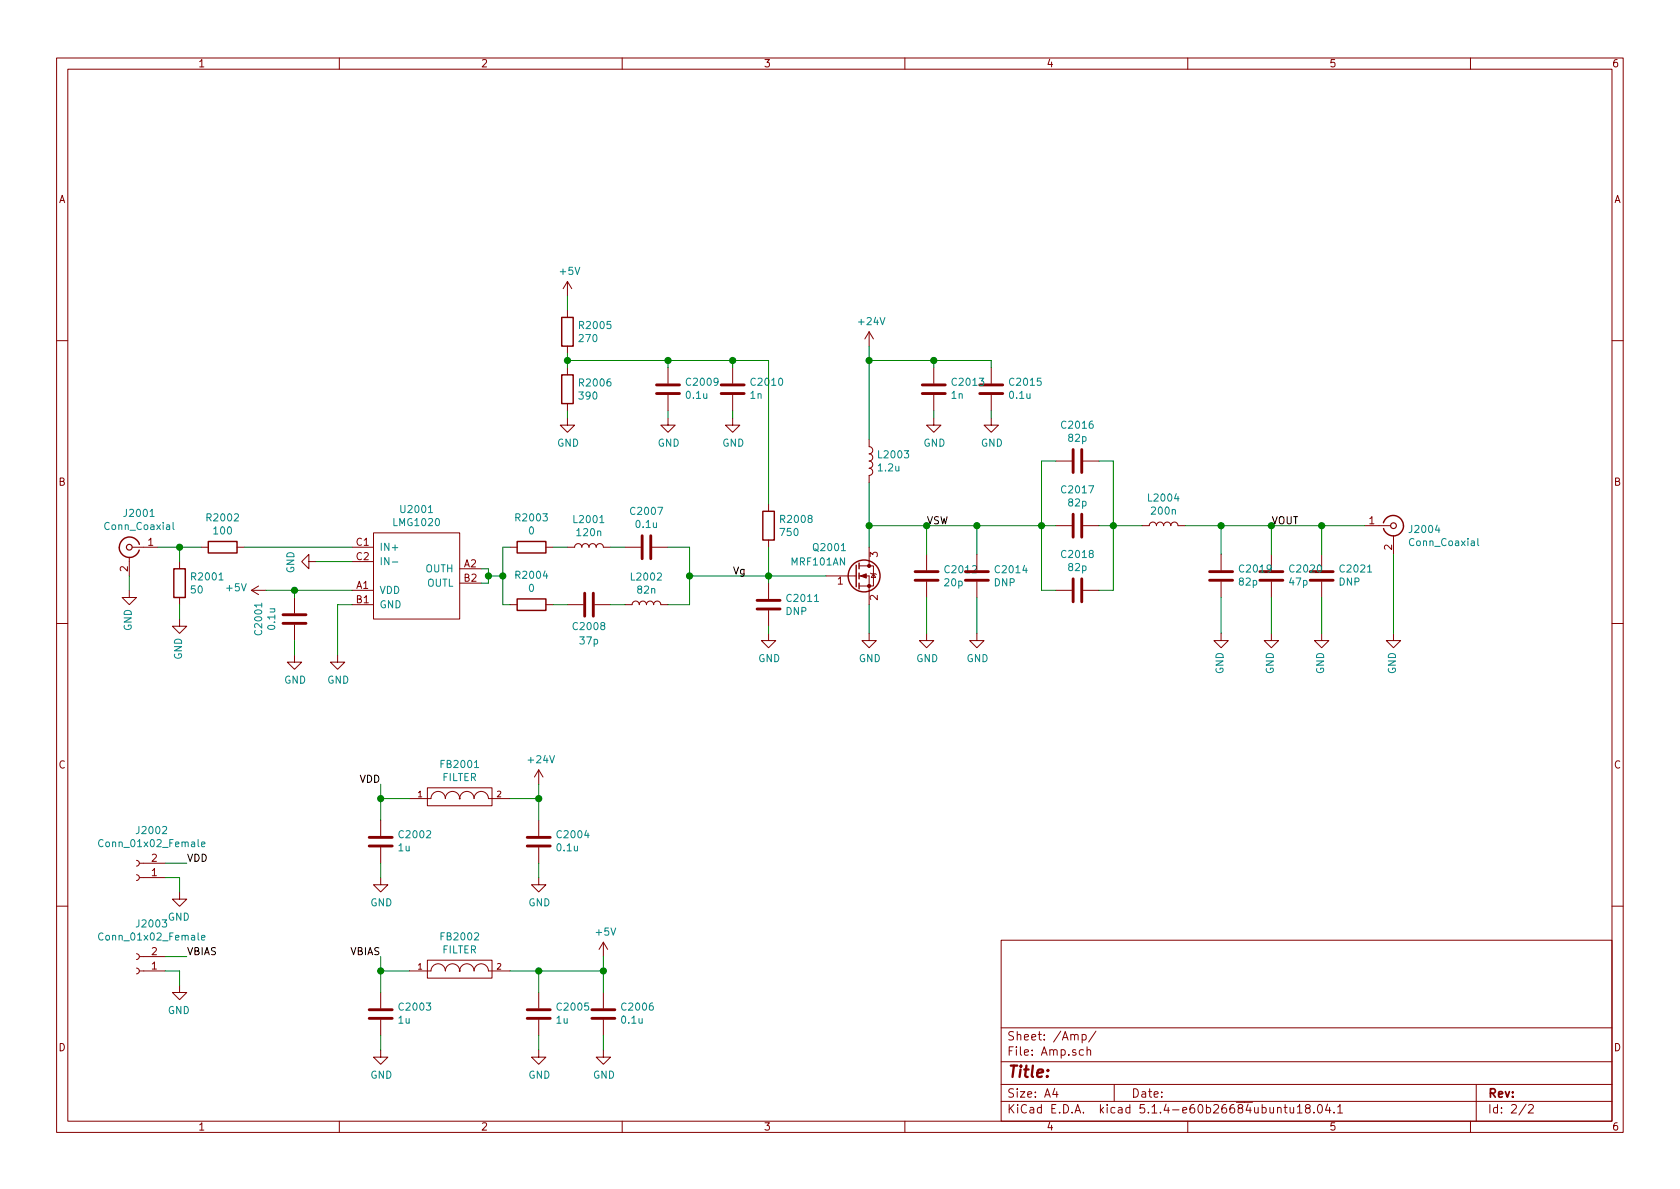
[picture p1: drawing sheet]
EESchema Schematic File Version 4
LIBS:Class-E-cache
EELAYER 30 0
EELAYER END
$Descr A4 11693 8268
encoding utf-8
Sheet 2 2
Title ""
Date ""
Rev ""
Comp ""
Comment1 ""
Comment2 ""
Comment3 ""
Comment4 ""
$EndDescr
$Comp
L Device:Q_NMOS_GSD Q2001
U 1 1
P 5950 4000
F 0 "Q2001" H 5650 4200 50  0000 L CNN
F 1 "MRF101AN" H 5500 4100 50  0000 L CNN
F 2 "Package_TO_SOT_THT:TO-220-3_Vertical" H 6150 4100 50  0001 C CNN
F 3 "~" H 5950 4000 50  0001 C CNN
	1    5950 4000
	1    0    0    -1  
$EndComp
$Comp
L power:GND #PWR02022
U 1 1
P 6050 4400
F 0 "#PWR02022" H 6050 4150 50  0001 C CNN
F 1 "GND" H 6055 4227 50  0000 C CNN
F 2 "" H 6050 4400 50  0001 C CNN
F 3 "" H 6050 4400 50  0001 C CNN
	1    6050 4400
	1    0    0    -1  
$EndComp
Wire Wire Line
	6050 4200 6050 4400
$Comp
L Connector:Conn_Coaxial J2001
U 1 1
P 900 3800
F 0 "J2001" H 830 4038 50  0000 C CNN
F 1 "Conn_Coaxial" H 830 3947 50  0000 C CNN
F 2 "wbraun_smd:SMA-Edge" H 900 3800 50  0001 C CNN
F 3 " ~" H 900 3800 50  0001 C CNN
	1    900  3800
	-1   0    0    -1  
$EndComp
$Comp
L Connector:Conn_Coaxial J2004
U 1 1
P 9700 3650
F 0 "J2004" H 9799 3626 50  0000 L CNN
F 1 "Conn_Coaxial" H 9799 3535 50  0000 L CNN
F 2 "wbraun_smd:SMA-Edge" H 9700 3650 50  0001 C CNN
F 3 " ~" H 9700 3650 50  0001 C CNN
	1    9700 3650
	1    0    0    -1  
$EndComp
$Comp
L power:GND #PWR02001
U 1 1
P 900 4100
F 0 "#PWR02001" H 900 3850 50  0001 C CNN
F 1 "GND" V 905 3972 50  0000 R CNN
F 2 "" H 900 4100 50  0001 C CNN
F 3 "" H 900 4100 50  0001 C CNN
	1    900  4100
	-1   0    0    -1  
$EndComp
$Comp
L power:GND #PWR02030
U 1 1
P 9700 4400
F 0 "#PWR02030" H 9700 4150 50  0001 C CNN
F 1 "GND" V 9705 4272 50  0000 R CNN
F 2 "" H 9700 4400 50  0001 C CNN
F 3 "" H 9700 4400 50  0001 C CNN
	1    9700 4400
	-1   0    0    -1  
$EndComp
Wire Wire Line
	900  4000 900  4100
$Comp
L Connector:Conn_01x02_Female J2002
U 1 1
P 950 6100
F 0 "J2002" H 843 5775 50  0000 C CNN
F 1 "Conn_01x02_Female" H 843 5866 50  0000 C CNN
F 2 "wbraun_smd:Terminal-block-plug_2x1_3.5mm-pitch" H 950 6100 50  0001 C CNN
F 3 "~" H 950 6100 50  0001 C CNN
	1    950  6100
	-1   0    0    1   
$EndComp
$Comp
L power:GND #PWR02003
U 1 1
P 1250 6200
F 0 "#PWR02003" H 1250 5950 50  0001 C CNN
F 1 "GND" H 1255 6027 50  0000 C CNN
F 2 "" H 1250 6200 50  0001 C CNN
F 3 "" H 1250 6200 50  0001 C CNN
	1    1250 6200
	-1   0    0    -1  
$EndComp
Wire Wire Line
	1150 6100 1250 6100
Wire Wire Line
	1250 6100 1250 6200
Wire Wire Line
	1150 6000 1300 6000
Text Label 1300 6000 0    50   ~ 0
VDD
$Comp
L Device:R R2008
U 1 1
P 5350 3650
F 0 "R2008" H 5420 3696 50  0000 L CNN
F 1 "750" H 5420 3605 50  0000 L CNN
F 2 "Resistor_SMD:R_1206_3216Metric" V 5280 3650 50  0001 C CNN
F 3 "~" H 5350 3650 50  0001 C CNN
	1    5350 3650
	1    0    0    -1  
$EndComp
$Comp
L wbraun_ic_lib:LMG1020 U2001
U 1 1
P 2900 4000
F 0 "U2001" H 2900 4465 50  0000 C CNN
F 1 "LMG1020" H 2900 4374 50  0000 C CNN
F 2 "wbraun_smd:WLCSP-6" H 2900 4000 50  0001 C CNN
F 3 "" H 2900 4000 50  0001 C CNN
	1    2900 4000
	1    0    0    -1  
$EndComp
$Comp
L Device:C C2001
U 1 1
P 2050 4300
F 0 "C2001" V 1798 4300 50  0000 C CNN
F 1 "0.1u" V 1889 4300 50  0000 C CNN
F 2 "Capacitor_SMD:C_0402_1005Metric" H 2088 4150 50  0001 C CNN
F 3 "~" H 2050 4300 50  0001 C CNN
	1    2050 4300
	1    0    0    1   
$EndComp
$Comp
L power:GND #PWR02006
U 1 1
P 2050 4550
F 0 "#PWR02006" H 2050 4300 50  0001 C CNN
F 1 "GND" H 2055 4377 50  0000 C CNN
F 2 "" H 2050 4550 50  0001 C CNN
F 3 "" H 2050 4550 50  0001 C CNN
	1    2050 4550
	1    0    0    -1  
$EndComp
$Comp
L power:GND #PWR02008
U 1 1
P 2350 4550
F 0 "#PWR02008" H 2350 4300 50  0001 C CNN
F 1 "GND" H 2355 4377 50  0000 C CNN
F 2 "" H 2350 4550 50  0001 C CNN
F 3 "" H 2350 4550 50  0001 C CNN
	1    2350 4550
	1    0    0    -1  
$EndComp
Wire Wire Line
	2450 4200 2350 4200
Wire Wire Line
	2350 4200 2350 4550
Wire Wire Line
	2450 4100 2050 4100
Wire Wire Line
	2050 4100 2050 4150
Wire Wire Line
	2050 4450 2050 4550
$Comp
L power:GND #PWR02007
U 1 1
P 2200 3900
F 0 "#PWR02007" H 2200 3650 50  0001 C CNN
F 1 "GND" H 2205 3727 50  0000 C CNN
F 2 "" H 2200 3900 50  0001 C CNN
F 3 "" H 2200 3900 50  0001 C CNN
	1    2200 3900
	0    1    1    0   
$EndComp
Wire Wire Line
	2450 3900 2200 3900
Wire Wire Line
	1100 3800 1250 3800
Wire Wire Line
	1700 3800 2450 3800
Wire Wire Line
	1250 3800 1250 3900
Connection ~ 1250 3800
Wire Wire Line
	1250 3800 1400 3800
$Comp
L power:GND #PWR02002
U 1 1
P 1250 4300
F 0 "#PWR02002" H 1250 4050 50  0001 C CNN
F 1 "GND" V 1255 4172 50  0000 R CNN
F 2 "" H 1250 4300 50  0001 C CNN
F 3 "" H 1250 4300 50  0001 C CNN
	1    1250 4300
	-1   0    0    -1  
$EndComp
Wire Wire Line
	1250 4200 1250 4300
$Comp
L power:+5V #PWR02005
U 1 1
P 1850 4100
F 0 "#PWR02005" H 1850 3950 50  0001 C CNN
F 1 "+5V" V 1865 4228 50  0000 L CNN
F 2 "" H 1850 4100 50  0001 C CNN
F 3 "" H 1850 4100 50  0001 C CNN
	1    1850 4100
	0    -1   -1   0   
$EndComp
Wire Wire Line
	1850 4100 2050 4100
Connection ~ 2050 4100
Connection ~ 5350 4000
Wire Wire Line
	5350 4000 5750 4000
$Comp
L Device:L L2003
U 1 1
P 6050 3200
F 0 "L2003" H 6102 3246 50  0000 L CNN
F 1 "1.2u" H 6102 3155 50  0000 L CNN
F 2 "wbraun_smd:2929SQ-501" H 6050 3200 50  0001 C CNN
F 3 "~" H 6050 3200 50  0001 C CNN
	1    6050 3200
	1    0    0    -1  
$EndComp
$Comp
L Device:C C2012
U 1 1
P 6450 4000
F 0 "C2012" H 6565 4046 50  0000 L CNN
F 1 "20p" H 6565 3955 50  0000 L CNN
F 2 "Capacitor_SMD:C_0805_2012Metric" H 6488 3850 50  0001 C CNN
F 3 "~" H 6450 4000 50  0001 C CNN
	1    6450 4000
	1    0    0    -1  
$EndComp
$Comp
L Device:C C2014
U 1 1
P 6800 4000
F 0 "C2014" H 6915 4046 50  0000 L CNN
F 1 "DNP" H 6915 3955 50  0000 L CNN
F 2 "Capacitor_SMD:C_0805_2012Metric" H 6838 3850 50  0001 C CNN
F 3 "~" H 6800 4000 50  0001 C CNN
	1    6800 4000
	1    0    0    -1  
$EndComp
$Comp
L Device:C C2017
U 1 1
P 7500 3650
F 0 "C2017" V 7248 3650 50  0000 C CNN
F 1 "82p" V 7339 3650 50  0000 C CNN
F 2 "Capacitor_SMD:C_0805_2012Metric" H 7538 3500 50  0001 C CNN
F 3 "~" H 7500 3650 50  0001 C CNN
	1    7500 3650
	0    1    1    0   
$EndComp
$Comp
L Device:C C2018
U 1 1
P 7500 4100
F 0 "C2018" V 7248 4100 50  0000 C CNN
F 1 "82p" V 7339 4100 50  0000 C CNN
F 2 "Capacitor_SMD:C_0805_2012Metric" H 7538 3950 50  0001 C CNN
F 3 "~" H 7500 4100 50  0001 C CNN
	1    7500 4100
	0    1    1    0   
$EndComp
$Comp
L Device:C C2016
U 1 1
P 7500 3200
F 0 "C2016" V 7248 3200 50  0000 C CNN
F 1 "82p" V 7339 3200 50  0000 C CNN
F 2 "Capacitor_SMD:C_0805_2012Metric" H 7538 3050 50  0001 C CNN
F 3 "~" H 7500 3200 50  0001 C CNN
	1    7500 3200
	0    1    1    0   
$EndComp
$Comp
L Device:C C2019
U 1 1
P 8500 4000
F 0 "C2019" H 8385 3954 50  0000 R CNN
F 1 "82p" H 8385 4045 50  0000 R CNN
F 2 "Capacitor_SMD:C_0805_2012Metric" H 8538 3850 50  0001 C CNN
F 3 "~" H 8500 4000 50  0001 C CNN
	1    8500 4000
	-1   0    0    1   
$EndComp
$Comp
L Device:C C2020
U 1 1
P 8850 4000
F 0 "C2020" H 8735 3954 50  0000 R CNN
F 1 "47p" H 8735 4045 50  0000 R CNN
F 2 "Capacitor_SMD:C_0805_2012Metric" H 8888 3850 50  0001 C CNN
F 3 "~" H 8850 4000 50  0001 C CNN
	1    8850 4000
	-1   0    0    1   
$EndComp
$Comp
L Device:C C2021
U 1 1
P 9200 4000
F 0 "C2021" H 9085 3954 50  0000 R CNN
F 1 "DNP" H 9085 4045 50  0000 R CNN
F 2 "Capacitor_SMD:C_0805_2012Metric" H 9238 3850 50  0001 C CNN
F 3 "~" H 9200 4000 50  0001 C CNN
	1    9200 4000
	-1   0    0    1   
$EndComp
$Comp
L power:GND #PWR02023
U 1 1
P 6450 4400
F 0 "#PWR02023" H 6450 4150 50  0001 C CNN
F 1 "GND" H 6455 4227 50  0000 C CNN
F 2 "" H 6450 4400 50  0001 C CNN
F 3 "" H 6450 4400 50  0001 C CNN
	1    6450 4400
	1    0    0    -1  
$EndComp
$Comp
L power:GND #PWR02025
U 1 1
P 6800 4400
F 0 "#PWR02025" H 6800 4150 50  0001 C CNN
F 1 "GND" H 6805 4227 50  0000 C CNN
F 2 "" H 6800 4400 50  0001 C CNN
F 3 "" H 6800 4400 50  0001 C CNN
	1    6800 4400
	1    0    0    -1  
$EndComp
Wire Wire Line
	6050 3650 6450 3650
Connection ~ 6050 3650
Wire Wire Line
	6050 3650 6050 3800
Wire Wire Line
	8500 3650 8500 3850
Wire Wire Line
	8850 3650 8850 3850
Wire Wire Line
	9200 3650 9200 3850
Wire Wire Line
	9700 3850 9700 4400
$Comp
L power:GND #PWR02029
U 1 1
P 9200 4400
F 0 "#PWR02029" H 9200 4150 50  0001 C CNN
F 1 "GND" V 9205 4272 50  0000 R CNN
F 2 "" H 9200 4400 50  0001 C CNN
F 3 "" H 9200 4400 50  0001 C CNN
	1    9200 4400
	-1   0    0    -1  
$EndComp
$Comp
L power:GND #PWR02028
U 1 1
P 8850 4400
F 0 "#PWR02028" H 8850 4150 50  0001 C CNN
F 1 "GND" V 8855 4272 50  0000 R CNN
F 2 "" H 8850 4400 50  0001 C CNN
F 3 "" H 8850 4400 50  0001 C CNN
	1    8850 4400
	-1   0    0    -1  
$EndComp
$Comp
L power:GND #PWR02027
U 1 1
P 8500 4400
F 0 "#PWR02027" H 8500 4150 50  0001 C CNN
F 1 "GND" V 8505 4272 50  0000 R CNN
F 2 "" H 8500 4400 50  0001 C CNN
F 3 "" H 8500 4400 50  0001 C CNN
	1    8500 4400
	-1   0    0    -1  
$EndComp
Wire Wire Line
	6050 3350 6050 3650
Wire Wire Line
	7350 3200 7250 3200
Wire Wire Line
	7250 3200 7250 3650
Connection ~ 7250 3650
Wire Wire Line
	7250 3650 7350 3650
Wire Wire Line
	7250 3650 7250 4100
Wire Wire Line
	7250 4100 7350 4100
Wire Wire Line
	7650 3650 7750 3650
Wire Wire Line
	7650 4100 7750 4100
Wire Wire Line
	7750 4100 7750 3650
Connection ~ 7750 3650
Wire Wire Line
	7750 3650 7750 3200
Wire Wire Line
	7750 3200 7650 3200
Wire Wire Line
	8500 4150 8500 4400
Wire Wire Line
	8850 4150 8850 4400
Wire Wire Line
	9200 4150 9200 4400
Wire Wire Line
	6450 4150 6450 4400
Wire Wire Line
	6800 4150 6800 4400
Wire Wire Line
	6800 3850 6800 3650
Connection ~ 6800 3650
Wire Wire Line
	6450 3850 6450 3650
Connection ~ 6450 3650
Wire Wire Line
	6450 3650 6800 3650
$Comp
L power:GND #PWR02018
U 1 1
P 4650 2900
F 0 "#PWR02018" H 4650 2650 50  0001 C CNN
F 1 "GND" H 4655 2727 50  0000 C CNN
F 2 "" H 4650 2900 50  0001 C CNN
F 3 "" H 4650 2900 50  0001 C CNN
	1    4650 2900
	1    0    0    -1  
$EndComp
$Comp
L power:GND #PWR02019
U 1 1
P 5100 2900
F 0 "#PWR02019" H 5100 2650 50  0001 C CNN
F 1 "GND" H 5105 2727 50  0000 C CNN
F 2 "" H 5100 2900 50  0001 C CNN
F 3 "" H 5100 2900 50  0001 C CNN
	1    5100 2900
	1    0    0    -1  
$EndComp
$Comp
L Device:R R2005
U 1 1
P 3950 2300
F 0 "R2005" H 4020 2346 50  0000 L CNN
F 1 "270" H 4020 2255 50  0000 L CNN
F 2 "Resistor_SMD:R_0402_1005Metric" V 3880 2300 50  0001 C CNN
F 3 "~" H 3950 2300 50  0001 C CNN
	1    3950 2300
	1    0    0    -1  
$EndComp
$Comp
L Device:R R2006
U 1 1
P 3950 2700
F 0 "R2006" H 4020 2746 50  0000 L CNN
F 1 "390" H 4020 2655 50  0000 L CNN
F 2 "Resistor_SMD:R_0402_1005Metric" V 3880 2700 50  0001 C CNN
F 3 "~" H 3950 2700 50  0001 C CNN
	1    3950 2700
	1    0    0    -1  
$EndComp
$Comp
L power:GND #PWR02015
U 1 1
P 3950 2900
F 0 "#PWR02015" H 3950 2650 50  0001 C CNN
F 1 "GND" H 3955 2727 50  0000 C CNN
F 2 "" H 3950 2900 50  0001 C CNN
F 3 "" H 3950 2900 50  0001 C CNN
	1    3950 2900
	1    0    0    -1  
$EndComp
Wire Wire Line
	3950 2450 3950 2500
Wire Wire Line
	3950 2500 4650 2500
Wire Wire Line
	4650 2500 4650 2550
Connection ~ 3950 2500
Wire Wire Line
	3950 2500 3950 2550
Wire Wire Line
	4650 2500 5100 2500
Wire Wire Line
	5100 2500 5100 2550
Connection ~ 4650 2500
Wire Wire Line
	5100 2500 5350 2500
Connection ~ 5100 2500
Wire Wire Line
	3950 2850 3950 2900
Wire Wire Line
	3950 2150 3950 2050
$Comp
L power:+5V #PWR02014
U 1 1
P 3950 2050
F 0 "#PWR02014" H 3950 1900 50  0001 C CNN
F 1 "+5V" H 3965 2223 50  0000 C CNN
F 2 "" H 3950 2050 50  0001 C CNN
F 3 "" H 3950 2050 50  0001 C CNN
	1    3950 2050
	1    0    0    -1  
$EndComp
Wire Wire Line
	4650 2850 4650 2900
Wire Wire Line
	5100 2850 5100 2900
$Comp
L Device:L L2001
U 1 1
P 4100 3800
F 0 "L2001" V 4290 3800 50  0000 C CNN
F 1 "120n" V 4199 3800 50  0000 C CNN
F 2 "Inductor_SMD:L_0805_2012Metric" H 4100 3800 50  0001 C CNN
F 3 "~" H 4100 3800 50  0001 C CNN
	1    4100 3800
	0    -1   -1   0   
$EndComp
$Comp
L Device:C C2007
U 1 1
P 4500 3800
F 0 "C2007" V 4248 3800 50  0000 C CNN
F 1 "0.1u" V 4339 3800 50  0000 C CNN
F 2 "Capacitor_SMD:C_0805_2012Metric" H 4538 3650 50  0001 C CNN
F 3 "~" H 4500 3800 50  0001 C CNN
	1    4500 3800
	0    -1   1    0   
$EndComp
$Comp
L Device:L L2002
U 1 1
P 4500 4200
F 0 "L2002" V 4690 4200 50  0000 C CNN
F 1 "82n" V 4599 4200 50  0000 C CNN
F 2 "Inductor_SMD:L_0805_2012Metric" H 4500 4200 50  0001 C CNN
F 3 "~" H 4500 4200 50  0001 C CNN
	1    4500 4200
	0    -1   -1   0   
$EndComp
$Comp
L Device:C C2008
U 1 1
P 4100 4200
F 0 "C2008" V 4250 4200 50  0000 C CNN
F 1 "37p" V 4350 4200 50  0000 C CNN
F 2 "Capacitor_SMD:C_0805_2012Metric" H 4138 4050 50  0001 C CNN
F 3 "~" H 4100 4200 50  0001 C CNN
	1    4100 4200
	0    -1   1    0   
$EndComp
Wire Wire Line
	3350 3950 3400 3950
Wire Wire Line
	3400 4050 3350 4050
Wire Wire Line
	3400 3950 3400 4000
Wire Wire Line
	3400 4000 3500 4000
Wire Wire Line
	3500 4000 3500 3800
Wire Wire Line
	3500 3800 3550 3800
Connection ~ 3400 4000
Wire Wire Line
	3400 4000 3400 4050
Wire Wire Line
	3500 4000 3500 4200
Wire Wire Line
	3500 4200 3550 4200
Connection ~ 3500 4000
Wire Wire Line
	3850 3800 3950 3800
Wire Wire Line
	4250 3800 4350 3800
Wire Wire Line
	4650 3800 4800 3800
Wire Wire Line
	4800 3800 4800 4000
Wire Wire Line
	4800 4200 4800 4000
Connection ~ 4800 4000
Wire Wire Line
	3850 4200 3950 4200
$Comp
L Device:C C2011
U 1 1
P 5350 4200
F 0 "C2011" H 5465 4246 50  0000 L CNN
F 1 "DNP" H 5465 4155 50  0000 L CNN
F 2 "Capacitor_SMD:C_0805_2012Metric" H 5388 4050 50  0001 C CNN
F 3 "~" H 5350 4200 50  0001 C CNN
	1    5350 4200
	1    0    0    -1  
$EndComp
$Comp
L power:GND #PWR02020
U 1 1
P 5350 4400
F 0 "#PWR02020" H 5350 4150 50  0001 C CNN
F 1 "GND" H 5355 4227 50  0000 C CNN
F 2 "" H 5350 4400 50  0001 C CNN
F 3 "" H 5350 4400 50  0001 C CNN
	1    5350 4400
	1    0    0    -1  
$EndComp
Wire Wire Line
	5350 3800 5350 4000
Wire Wire Line
	5350 4000 5350 4050
Wire Wire Line
	5350 4350 5350 4400
Wire Wire Line
	6050 3050 6050 2500
Wire Wire Line
	6050 2500 6500 2500
Wire Wire Line
	6500 2500 6500 2550
Wire Wire Line
	6500 2500 6900 2500
Wire Wire Line
	6900 2500 6900 2550
Connection ~ 6500 2500
$Comp
L power:GND #PWR02024
U 1 1
P 6500 2900
F 0 "#PWR02024" H 6500 2650 50  0001 C CNN
F 1 "GND" H 6505 2727 50  0000 C CNN
F 2 "" H 6500 2900 50  0001 C CNN
F 3 "" H 6500 2900 50  0001 C CNN
	1    6500 2900
	1    0    0    -1  
$EndComp
$Comp
L power:GND #PWR02026
U 1 1
P 6900 2900
F 0 "#PWR02026" H 6900 2650 50  0001 C CNN
F 1 "GND" H 6905 2727 50  0000 C CNN
F 2 "" H 6900 2900 50  0001 C CNN
F 3 "" H 6900 2900 50  0001 C CNN
	1    6900 2900
	1    0    0    -1  
$EndComp
Wire Wire Line
	6500 2850 6500 2900
Wire Wire Line
	6900 2850 6900 2900
$Comp
L power:+24V #PWR02021
U 1 1
P 6050 2400
F 0 "#PWR02021" H 6050 2250 50  0001 C CNN
F 1 "+24V" H 6065 2573 50  0000 C CNN
F 2 "" H 6050 2400 50  0001 C CNN
F 3 "" H 6050 2400 50  0001 C CNN
	1    6050 2400
	1    0    0    -1  
$EndComp
Wire Wire Line
	6050 2400 6050 2500
Connection ~ 6050 2500
Text Label 1300 6650 0    50   ~ 0
VBIAS
Wire Wire Line
	1150 6650 1300 6650
Wire Wire Line
	1250 6750 1250 6850
Wire Wire Line
	1150 6750 1250 6750
$Comp
L power:GND #PWR02004
U 1 1
P 1250 6850
F 0 "#PWR02004" H 1250 6600 50  0001 C CNN
F 1 "GND" H 1255 6677 50  0000 C CNN
F 2 "" H 1250 6850 50  0001 C CNN
F 3 "" H 1250 6850 50  0001 C CNN
	1    1250 6850
	-1   0    0    -1  
$EndComp
$Comp
L Connector:Conn_01x02_Female J2003
U 1 1
P 950 6750
F 0 "J2003" H 843 6425 50  0000 C CNN
F 1 "Conn_01x02_Female" H 843 6516 50  0000 C CNN
F 2 "wbraun_smd:Terminal-block-plug_2x1_3.5mm-pitch" H 950 6750 50  0001 C CNN
F 3 "~" H 950 6750 50  0001 C CNN
	1    950  6750
	-1   0    0    1   
$EndComp
$Comp
L wbraun_ic_lib:FILTER FB2002
U 1 1
P 3200 6750
F 0 "FB2002" H 3200 6990 50  0000 C CNN
F 1 "FILTER" H 3200 6899 50  0000 C CNN
F 2 "Inductor_SMD:L_0805_2012Metric" H 3200 6750 50  0001 C CNN
F 3 "" H 3200 6750 50  0000 C CNN
	1    3200 6750
	1    0    0    -1  
$EndComp
$Comp
L power:GND #PWR02010
U 1 1
P 2650 7300
F 0 "#PWR02010" H 2650 7050 50  0001 C CNN
F 1 "GND" H 2655 7127 50  0000 C CNN
F 2 "" H 2650 7300 50  0001 C CNN
F 3 "" H 2650 7300 50  0001 C CNN
	1    2650 7300
	1    0    0    -1  
$EndComp
$Comp
L power:GND #PWR02013
U 1 1
P 3750 7300
F 0 "#PWR02013" H 3750 7050 50  0001 C CNN
F 1 "GND" H 3755 7127 50  0000 C CNN
F 2 "" H 3750 7300 50  0001 C CNN
F 3 "" H 3750 7300 50  0001 C CNN
	1    3750 7300
	1    0    0    -1  
$EndComp
$Comp
L power:GND #PWR02017
U 1 1
P 4200 7300
F 0 "#PWR02017" H 4200 7050 50  0001 C CNN
F 1 "GND" H 4205 7127 50  0000 C CNN
F 2 "" H 4200 7300 50  0001 C CNN
F 3 "" H 4200 7300 50  0001 C CNN
	1    4200 7300
	1    0    0    -1  
$EndComp
Wire Wire Line
	2850 6750 2650 6750
Wire Wire Line
	2650 6750 2650 6900
Wire Wire Line
	2650 7200 2650 7300
Wire Wire Line
	3550 6750 3750 6750
Wire Wire Line
	3750 6750 3750 6900
Wire Wire Line
	3750 7200 3750 7300
Wire Wire Line
	3750 6750 4200 6750
Wire Wire Line
	4200 6750 4200 6900
Connection ~ 3750 6750
Wire Wire Line
	4200 7200 4200 7300
$Comp
L Device:C C2006
U 1 1
P 4200 7050
F 0 "C2006" H 4085 7004 50  0000 R CNN
F 1 "0.1u" H 4085 7095 50  0000 R CNN
F 2 "Capacitor_SMD:C_0402_1005Metric" H 4238 6900 50  0001 C CNN
F 3 "~" H 4200 7050 50  0001 C CNN
	1    4200 7050
	-1   0    0    1   
$EndComp
$Comp
L Device:C C2005
U 1 1
P 3750 7050
F 0 "C2005" H 3635 7004 50  0000 R CNN
F 1 "1u" H 3635 7095 50  0000 R CNN
F 2 "Capacitor_SMD:C_0805_2012Metric" H 3788 6900 50  0001 C CNN
F 3 "~" H 3750 7050 50  0001 C CNN
	1    3750 7050
	-1   0    0    1   
$EndComp
$Comp
L Device:C C2003
U 1 1
P 2650 7050
F 0 "C2003" H 2535 7004 50  0000 R CNN
F 1 "1u" H 2535 7095 50  0000 R CNN
F 2 "Capacitor_SMD:C_0805_2012Metric" H 2688 6900 50  0001 C CNN
F 3 "~" H 2650 7050 50  0001 C CNN
	1    2650 7050
	-1   0    0    1   
$EndComp
$Comp
L Device:C C2015
U 1 1
P 6900 2700
F 0 "C2015" H 6785 2654 50  0000 R CNN
F 1 "0.1u" H 6785 2745 50  0000 R CNN
F 2 "Capacitor_SMD:C_0805_2012Metric" H 6938 2550 50  0001 C CNN
F 3 "~" H 6900 2700 50  0001 C CNN
	1    6900 2700
	-1   0    0    1   
$EndComp
$Comp
L Device:C C2013
U 1 1
P 6500 2700
F 0 "C2013" H 6385 2654 50  0000 R CNN
F 1 "1n" H 6385 2745 50  0000 R CNN
F 2 "Capacitor_SMD:C_0805_2012Metric" H 6538 2550 50  0001 C CNN
F 3 "~" H 6500 2700 50  0001 C CNN
	1    6500 2700
	-1   0    0    1   
$EndComp
$Comp
L Device:C C2010
U 1 1
P 5100 2700
F 0 "C2010" H 4985 2654 50  0000 R CNN
F 1 "1n" H 4985 2745 50  0000 R CNN
F 2 "Capacitor_SMD:C_0402_1005Metric" H 5138 2550 50  0001 C CNN
F 3 "~" H 5100 2700 50  0001 C CNN
	1    5100 2700
	-1   0    0    1   
$EndComp
$Comp
L Device:C C2009
U 1 1
P 4650 2700
F 0 "C2009" H 4535 2654 50  0000 R CNN
F 1 "0.1u" H 4535 2745 50  0000 R CNN
F 2 "Capacitor_SMD:C_0402_1005Metric" H 4688 2550 50  0001 C CNN
F 3 "~" H 4650 2700 50  0001 C CNN
	1    4650 2700
	-1   0    0    1   
$EndComp
$Comp
L wbraun_ic_lib:FILTER FB2001
U 1 1
P 3200 5550
F 0 "FB2001" H 3200 5790 50  0000 C CNN
F 1 "FILTER" H 3200 5699 50  0000 C CNN
F 2 "Inductor_SMD:L_0805_2012Metric" H 3200 5550 50  0001 C CNN
F 3 "" H 3200 5550 50  0000 C CNN
	1    3200 5550
	1    0    0    -1  
$EndComp
$Comp
L power:GND #PWR02009
U 1 1
P 2650 6100
F 0 "#PWR02009" H 2650 5850 50  0001 C CNN
F 1 "GND" H 2655 5927 50  0000 C CNN
F 2 "" H 2650 6100 50  0001 C CNN
F 3 "" H 2650 6100 50  0001 C CNN
	1    2650 6100
	1    0    0    -1  
$EndComp
$Comp
L power:GND #PWR02012
U 1 1
P 3750 6100
F 0 "#PWR02012" H 3750 5850 50  0001 C CNN
F 1 "GND" H 3755 5927 50  0000 C CNN
F 2 "" H 3750 6100 50  0001 C CNN
F 3 "" H 3750 6100 50  0001 C CNN
	1    3750 6100
	1    0    0    -1  
$EndComp
Wire Wire Line
	2850 5550 2650 5550
Wire Wire Line
	2650 5550 2650 5700
Wire Wire Line
	2650 6000 2650 6100
Wire Wire Line
	3550 5550 3750 5550
Wire Wire Line
	3750 5550 3750 5700
Wire Wire Line
	3750 6000 3750 6100
$Comp
L Device:C C2004
U 1 1
P 3750 5850
F 0 "C2004" H 3635 5804 50  0000 R CNN
F 1 "0.1u" H 3635 5895 50  0000 R CNN
F 2 "Capacitor_SMD:C_0805_2012Metric" H 3788 5700 50  0001 C CNN
F 3 "~" H 3750 5850 50  0001 C CNN
	1    3750 5850
	-1   0    0    1   
$EndComp
$Comp
L Device:C C2002
U 1 1
P 2650 5850
F 0 "C2002" H 2535 5804 50  0000 R CNN
F 1 "1u" H 2535 5895 50  0000 R CNN
F 2 "Capacitor_SMD:C_0805_2012Metric" H 2688 5700 50  0001 C CNN
F 3 "~" H 2650 5850 50  0001 C CNN
	1    2650 5850
	-1   0    0    1   
$EndComp
$Comp
L power:+24V #PWR02011
U 1 1
P 3750 5450
F 0 "#PWR02011" H 3750 5300 50  0001 C CNN
F 1 "+24V" H 3765 5623 50  0000 C CNN
F 2 "" H 3750 5450 50  0001 C CNN
F 3 "" H 3750 5450 50  0001 C CNN
	1    3750 5450
	1    0    0    -1  
$EndComp
$Comp
L power:+5V #PWR02016
U 1 1
P 4200 6650
F 0 "#PWR02016" H 4200 6500 50  0001 C CNN
F 1 "+5V" H 4215 6823 50  0000 C CNN
F 2 "" H 4200 6650 50  0001 C CNN
F 3 "" H 4200 6650 50  0001 C CNN
	1    4200 6650
	1    0    0    -1  
$EndComp
Text Label 2650 5450 2    50   ~ 0
VDD
Text Label 2650 6650 2    50   ~ 0
VBIAS
Wire Wire Line
	2650 5450 2650 5550
Connection ~ 2650 5550
Wire Wire Line
	2650 6650 2650 6750
Connection ~ 2650 6750
Wire Wire Line
	3750 5450 3750 5550
Connection ~ 3750 5550
Wire Wire Line
	4200 6650 4200 6750
Connection ~ 4200 6750
$Comp
L Device:L L2004
U 1 1
P 8100 3650
F 0 "L2004" V 8290 3650 50  0000 C CNN
F 1 "200n" V 8199 3650 50  0000 C CNN
F 2 "wbraun_smd:2222SQ-161" H 8100 3650 50  0001 C CNN
F 3 "~" H 8100 3650 50  0001 C CNN
	1    8100 3650
	0    -1   -1   0   
$EndComp
Connection ~ 8850 3650
Wire Wire Line
	8500 3650 8850 3650
Connection ~ 9200 3650
Wire Wire Line
	9200 3650 9500 3650
Wire Wire Line
	8850 3650 9200 3650
$Comp
L Device:R R2003
U 1 1
P 3700 3800
F 0 "R2003" V 3493 3800 50  0000 C CNN
F 1 "0" V 3584 3800 50  0000 C CNN
F 2 "Resistor_SMD:R_0402_1005Metric" V 3630 3800 50  0001 C CNN
F 3 "~" H 3700 3800 50  0001 C CNN
	1    3700 3800
	0    1    1    0   
$EndComp
$Comp
L Device:R R2004
U 1 1
P 3700 4200
F 0 "R2004" V 3493 4200 50  0000 C CNN
F 1 "0" V 3584 4200 50  0000 C CNN
F 2 "Resistor_SMD:R_0402_1005Metric" V 3630 4200 50  0001 C CNN
F 3 "~" H 3700 4200 50  0001 C CNN
	1    3700 4200
	0    1    1    0   
$EndComp
$Comp
L Device:R R2002
U 1 1
P 1550 3800
F 0 "R2002" V 1343 3800 50  0000 C CNN
F 1 "100" V 1434 3800 50  0000 C CNN
F 2 "Resistor_SMD:R_0805_2012Metric" V 1480 3800 50  0001 C CNN
F 3 "~" H 1550 3800 50  0001 C CNN
	1    1550 3800
	0    1    1    0   
$EndComp
$Comp
L Device:R R2001
U 1 1
P 1250 4050
F 0 "R2001" H 1320 4096 50  0000 L CNN
F 1 "50" H 1320 4005 50  0000 L CNN
F 2 "Resistor_SMD:R_0805_2012Metric" V 1180 4050 50  0001 C CNN
F 3 "~" H 1250 4050 50  0001 C CNN
	1    1250 4050
	1    0    0    -1  
$EndComp
Wire Wire Line
	7750 3650 7950 3650
Wire Wire Line
	6800 3650 7250 3650
Wire Wire Line
	8250 3650 8500 3650
Connection ~ 8500 3650
Wire Wire Line
	5350 2500 5350 3500
Wire Wire Line
	4800 4000 5350 4000
Wire Wire Line
	4650 4200 4800 4200
Wire Wire Line
	4250 4200 4350 4200
Text Label 6450 3650 0    50   ~ 0
VSW
Text Label 8850 3650 0    50   ~ 0
VOUT
Text Label 5100 4000 0    50   ~ 0
Vg
$EndSCHEMATC
